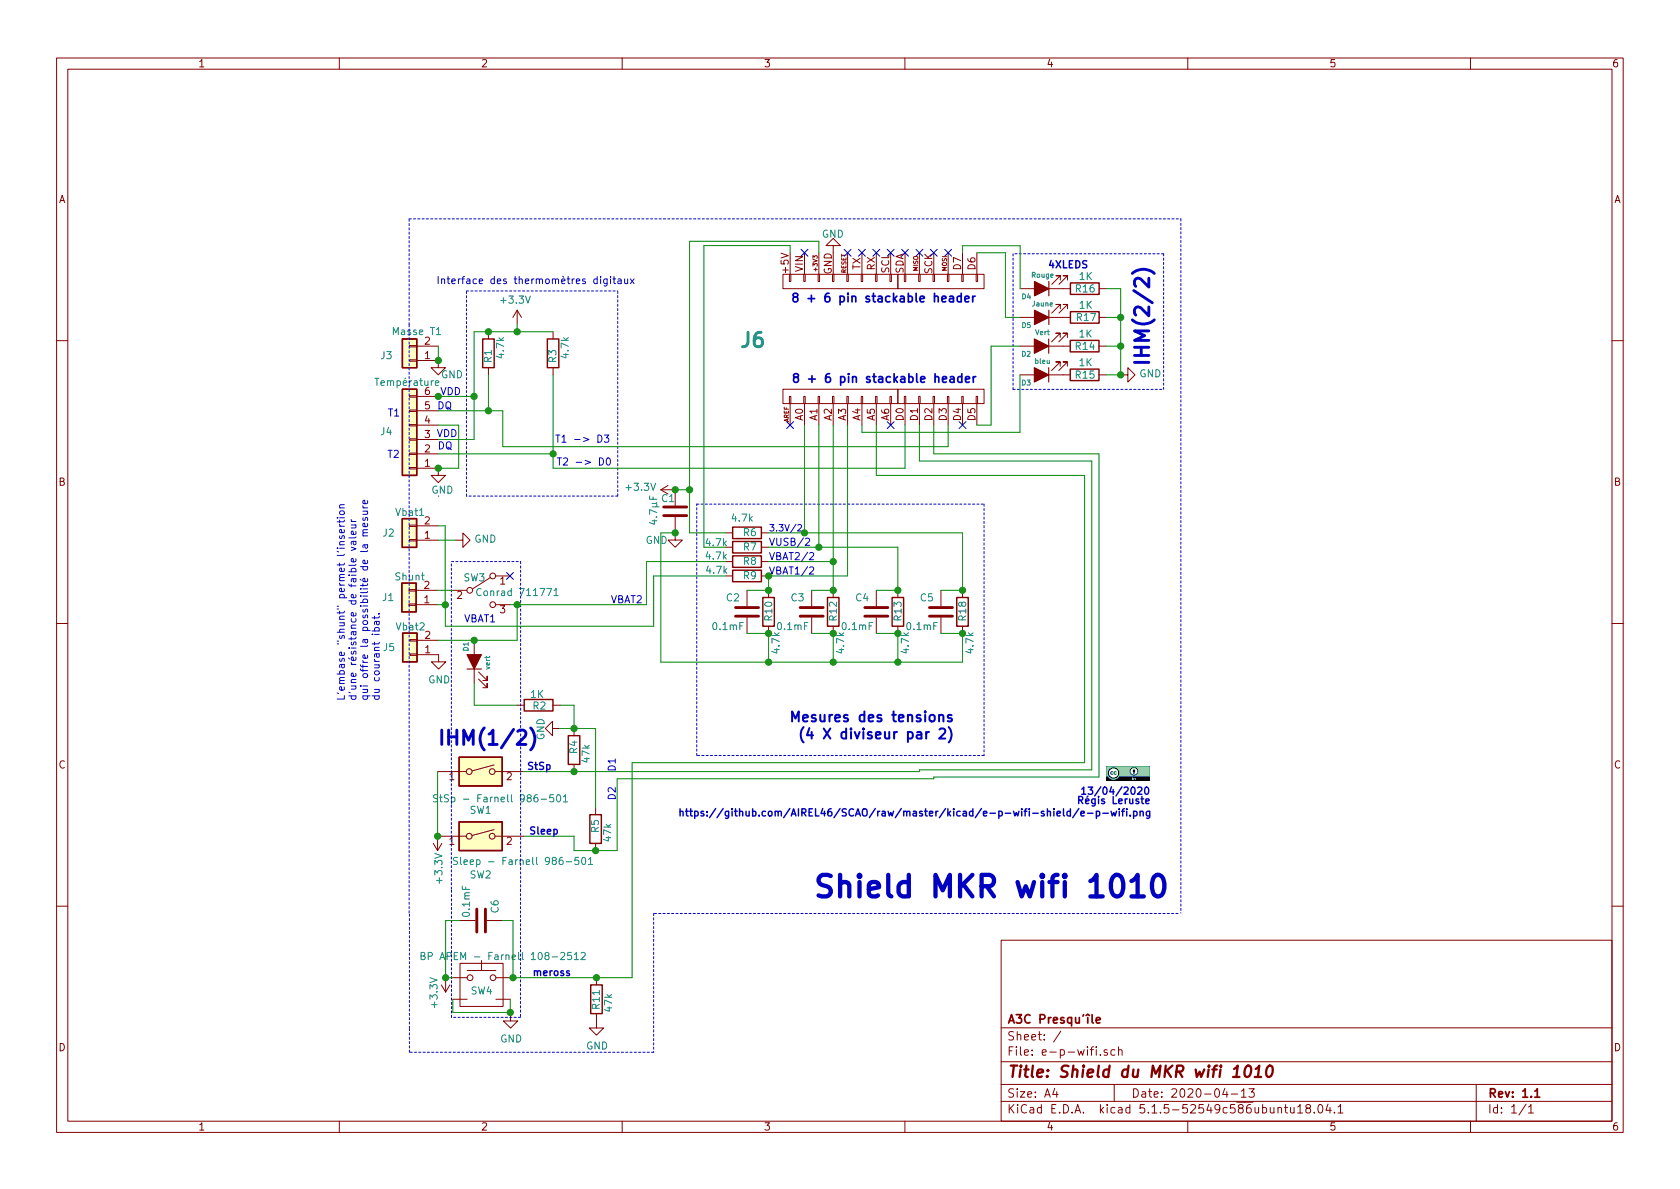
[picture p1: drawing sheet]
EESchema Schematic File Version 4
EELAYER 30 0
EELAYER END
$Descr A4 11693 8268
encoding utf-8
Sheet 1 1
Title "Shield du MKR wifi 1010"
Date "2020-04-13"
Rev "1.1"
Comp "A3C Presqu'île"
Comment1 ""
Comment2 ""
Comment3 ""
Comment4 ""
$EndDescr
$Comp
L power:GND #PWR09
U 1 1
P 4700 3700
F 0 "#PWR09" H 4700 3450 50  0001 C CNN
F 1 "GND" H 4650 3650 50  0000 R CNN
F 2 "" H 4700 3700 50  0001 C CNN
F 3 "" H 4700 3700 50  0001 C CNN
	1    4700 3700
	1    0    0    -1  
$EndComp
$Comp
L Device:C C1
U 1 1
P 4700 3550
F 0 "C1" H 4599 3641 50  0000 L CNN
F 1 "4.7µF" V 4548 3447 50  0000 L CNN
F 2 "Capacitor_THT:CP_Radial_D5.0mm_P2.50mm" H 4738 3400 50  0001 C CNN
F 3 "~" H 4700 3550 50  0001 C CNN
	1    4700 3550
	1    0    0    -1  
$EndComp
$Comp
L power:+3.3V #PWR08
U 1 1
P 4700 3400
F 0 "#PWR08" H 4700 3250 50  0001 C CNN
F 1 "+3.3V" V 4715 3528 50  0000 L CNN
F 2 "" H 4700 3400 50  0001 C CNN
F 3 "" H 4700 3400 50  0001 C CNN
	1    4700 3400
	0    -1   -1   0   
$EndComp
$Comp
L power:GND #PWR03
U 1 1
P 3051 3250
F 0 "#PWR03" H 3051 3000 50  0001 C CNN
F 1 "GND" H 3101 3100 50  0000 R CNN
F 2 "" H 3051 3250 50  0001 C CNN
F 3 "" H 3051 3250 50  0001 C CNN
	1    3051 3250
	-1   0    0    -1  
$EndComp
$Comp
L Device:R R3
U 1 1
P 3850 2450
F 0 "R3" V 3849 2378 50  0000 L CNN
F 1 "4.7k" V 3763 2405 50  0000 L CNN
F 2 "Resistor_THT:R_Axial_DIN0207_L6.3mm_D2.5mm_P7.62mm_Horizontal" V 3780 2450 50  0001 C CNN
F 3 "~" H 3850 2450 50  0001 C CNN
	1    3850 2450
	-1   0    0    -1  
$EndComp
$Comp
L Device:R R1
U 1 1
P 3400 2450
F 0 "R1" V 3399 2378 50  0000 L CNN
F 1 "4.7k" V 3313 2405 50  0000 L CNN
F 2 "Resistor_THT:R_Axial_DIN0207_L6.3mm_D2.5mm_P7.62mm_Horizontal" V 3330 2450 50  0001 C CNN
F 3 "~" H 3400 2450 50  0001 C CNN
	1    3400 2450
	-1   0    0    -1  
$EndComp
Wire Wire Line
	3050 2750 3051 2750
Wire Wire Line
	3300 2750 3300 2300
Wire Wire Line
	3300 2300 3400 2300
Connection ~ 3300 2750
Wire Wire Line
	3400 2300 3600 2300
Connection ~ 3400 2300
Wire Wire Line
	3850 2600 3850 3150
Wire Wire Line
	3400 2600 3400 2850
$Comp
L power:+3.3V #PWR06
U 1 1
P 3600 2250
F 0 "#PWR06" H 3600 2100 50  0001 C CNN
F 1 "+3.3V" H 3615 2423 50  0000 C CNN
F 2 "" H 3600 2250 50  0001 C CNN
F 3 "" H 3600 2250 50  0001 C CNN
	1    3600 2250
	-1   0    0    -1  
$EndComp
Wire Wire Line
	3600 2250 3600 2300
Connection ~ 3600 2300
Wire Wire Line
	3600 2300 3850 2300
Text Notes 3212 2751 2    50   ~ 0
VDD\n
Text Notes 3150 2850 2    50   ~ 0
DQ
Text Notes 3187 3043 2    50   ~ 0
VDD
Text Notes 3153 3129 2    50   ~ 0
DQ
Wire Wire Line
	3500 2850 3400 2850
Text Notes 4251 3082 2    50   ~ 0
T1 -> D3
Text Notes 4262 3241 2    50   ~ 0
T2 -> D0
Text Notes 4425 1978 2    50   ~ 0
Interface des thermomètres digitaux\n
$Comp
L power:GND #PWR07
U 1 1
P 3896 5062
F 0 "#PWR07" H 3896 4812 50  0001 C CNN
F 1 "GND" H 3901 4934 50  0000 C CNN
F 2 "" H 3896 5062 50  0001 C CNN
F 3 "" H 3896 5062 50  0001 C CNN
	1    3896 5062
	0    1    1    0   
$EndComp
$Comp
L power:+3.3V #PWR01
U 1 1
P 3046 5812
F 0 "#PWR01" H 3046 5662 50  0001 C CNN
F 1 "+3.3V" V 3034 5925 50  0000 L CNN
F 2 "" H 3046 5812 50  0001 C CNN
F 3 "" H 3046 5812 50  0001 C CNN
	1    3046 5812
	-1   0    0    1   
$EndComp
Wire Wire Line
	4296 5412 4296 5912
$Comp
L Device:R R4
U 1 1
P 3996 5212
F 0 "R4" V 3995 5140 50  0000 L CNN
F 1 "47k" V 3909 5167 50  0000 L CNN
F 2 "Resistor_THT:R_Axial_DIN0207_L6.3mm_D2.5mm_P7.62mm_Horizontal" V 3926 5212 50  0001 C CNN
F 3 "~" H 3996 5212 50  0001 C CNN
	1    3996 5212
	-1   0    0    1   
$EndComp
$Comp
L Device:R R5
U 1 1
P 4146 5762
F 0 "R5" V 4145 5690 50  0000 L CNN
F 1 "47k" V 4059 5717 50  0000 L CNN
F 2 "Resistor_THT:R_Axial_DIN0207_L6.3mm_D2.5mm_P7.62mm_Horizontal" V 4076 5762 50  0001 C CNN
F 3 "~" H 4146 5762 50  0001 C CNN
	1    4146 5762
	-1   0    0    1   
$EndComp
Wire Wire Line
	3850 3250 6300 3250
Wire Wire Line
	3500 3100 6600 3100
$Comp
L Switch:SW_SPDT SW3
U 1 1
P 3350 4100
F 0 "SW3" H 3303 4189 50  0000 C CNN
F 1 "Conrad 711771" H 3602 4087 50  0000 C CNN
F 2 "e-p-wifi-v2:switch" H 3350 4100 50  0001 C CNN
F 3 "https://produktinfo.conrad.com/datenblaetter/700000-724999/711771-da-01-en-MINI_SCHIEBESCHALTER_450302014072.PDF" H 3350 4100 50  0001 C CNN
	1    3350 4100
	1    0    0    -1  
$EndComp
Text Notes 4250 4200 0    50   ~ 0
VBAT2
Text Notes 3229 4333 0    50   ~ 0
VBAT1
Text Notes 4296 5262 3    50   ~ 0
D1
Text Notes 4296 5462 3    50   ~ 0
D2
$Comp
L Device:R R10
U 1 1
P 5350 4250
F 0 "R10" V 5349 4178 50  0000 L CNN
F 1 "4.7k" V 5400 3950 50  0000 L CNN
F 2 "Resistor_THT:R_Axial_DIN0207_L6.3mm_D2.5mm_P7.62mm_Horizontal" V 5280 4250 50  0001 C CNN
F 3 "~" H 5350 4250 50  0001 C CNN
	1    5350 4250
	1    0    0    -1  
$EndComp
$Comp
L Device:R R6
U 1 1
P 5200 3700
F 0 "R6" V 5199 3628 50  0000 L CNN
F 1 "4.7k" V 5300 3650 50  0000 L CNN
F 2 "Resistor_THT:R_Axial_DIN0207_L6.3mm_D2.5mm_P7.62mm_Horizontal" V 5130 3700 50  0001 C CNN
F 3 "~" H 5200 3700 50  0001 C CNN
	1    5200 3700
	0    -1   -1   0   
$EndComp
$Comp
L Device:R R7
U 1 1
P 5200 3800
F 0 "R7" V 5199 3728 50  0000 L CNN
F 1 "4.7k" V 5229 3931 50  0000 L CNN
F 2 "Resistor_THT:R_Axial_DIN0207_L6.3mm_D2.5mm_P7.62mm_Horizontal" V 5130 3800 50  0001 C CNN
F 3 "~" H 5200 3800 50  0001 C CNN
	1    5200 3800
	0    -1   -1   0   
$EndComp
$Comp
L Device:R R8
U 1 1
P 5200 3900
F 0 "R8" V 5199 3828 50  0000 L CNN
F 1 "4.7k" V 5236 4031 50  0000 L CNN
F 2 "Resistor_THT:R_Axial_DIN0207_L6.3mm_D2.5mm_P7.62mm_Horizontal" V 5130 3900 50  0001 C CNN
F 3 "~" H 5200 3900 50  0001 C CNN
	1    5200 3900
	0    -1   -1   0   
$EndComp
$Comp
L Device:R R9
U 1 1
P 5200 4000
F 0 "R9" V 5199 3928 50  0000 L CNN
F 1 "4.7k" V 5237 4128 50  0000 L CNN
F 2 "Resistor_THT:R_Axial_DIN0207_L6.3mm_D2.5mm_P7.62mm_Horizontal" V 5130 4000 50  0001 C CNN
F 3 "~" H 5200 4000 50  0001 C CNN
	1    5200 4000
	0    -1   -1   0   
$EndComp
Text Notes 5350 3800 0    50   ~ 0
VUSB/2
Text Notes 5350 3900 0    50   ~ 0
VBAT2/2
Text Notes 5350 4000 0    50   ~ 0
VBAT1/2
Wire Wire Line
	3500 3100 3500 2850
Text Notes 3039 5195 0    100  ~ 20
IHM(1/2)
$Comp
L Device:R R2
U 1 1
P 3749 4900
F 0 "R2" V 3752 4854 50  0000 L CNN
F 1 "1K" V 3672 4838 50  0000 L CNN
F 2 "Resistor_THT:R_Axial_DIN0207_L6.3mm_D2.5mm_P7.62mm_Horizontal" V 3679 4900 50  0001 C CNN
F 3 "~" H 3749 4900 50  0001 C CNN
	1    3749 4900
	0    1    1    0   
$EndComp
$Comp
L Device:LED_ALT D1
U 1 1
P 3301 4598
F 0 "D1" H 3370 4657 35  0000 L CNN
F 1 "vert" H 3294 4507 35  0000 C CNN
F 2 "LED_THT:LED_D3.0mm" H 3301 4598 50  0001 C CNN
F 3 "~" H 3301 4598 50  0001 C CNN
	1    3301 4598
	0    -1   -1   0   
$EndComp
Wire Wire Line
	4146 5912 4296 5912
Text Notes 3846 5362 2    50   ~ 10
StSp
$Comp
L Switch:SW_DIP_x01 SW1
U 1 1
P 3346 5362
F 0 "SW1" H 3346 5095 50  0000 C CNN
F 1 "StSp - Farnell 986-501" H 3484 5175 50  0000 C CNN
F 2 "e-p-wifi-v2:jumper-switch-sw1" H 3346 5362 50  0001 C CNN
F 3 "http://www.farnell.com/datasheets/58539.pdf?_ga=2.27608380.140208918.1573048803-1966718086.1557591461&_gac=1.121467258.1573048803.Cj0KCQiA-4nuBRCnARIsAHwyuPqR51EVzwLC_rjGxuRlpl_aeelUyUlwni0GneFg4tO4wrwk64y3RFoaAuRiEALw_wcB" H 3346 5362 50  0001 C CNN
	1    3346 5362
	1    0    0    -1  
$EndComp
Text Notes 3896 5812 2    50   ~ 10
Sleep
$Comp
L Switch:SW_DIP_x01 SW2
U 1 1
P 3346 5812
F 0 "SW2" H 3346 5545 50  0000 C CNN
F 1 "Sleep - Farnell 986-501" H 3641 5639 50  0000 C CNN
F 2 "e-p-wifi-v2:jumper-switch-sw2" H 3346 5812 50  0001 C CNN
F 3 "http://www.farnell.com/datasheets/58539.pdf?_ga=2.27608380.140208918.1573048803-1966718086.1557591461&_gac=1.121467258.1573048803.Cj0KCQiA-4nuBRCnARIsAHwyuPqR51EVzwLC_rjGxuRlpl_aeelUyUlwni0GneFg4tO4wrwk64y3RFoaAuRiEALw_wcB" H 3346 5812 50  0001 C CNN
	1    3346 5812
	1    0    0    -1  
$EndComp
Wire Wire Line
	3646 5362 3996 5362
Wire Wire Line
	3646 5812 3996 5812
Wire Wire Line
	3996 5812 3996 5912
Wire Wire Line
	3996 5912 4146 5912
Connection ~ 4146 5912
Wire Wire Line
	3550 4200 3600 4200
Text Notes 8019 2550 1    100  ~ 20
IHM(2/2)
Connection ~ 3996 5362
Text Notes 5350 3700 0    45   ~ 0
3.3V/2
Wire Wire Line
	4500 3900 4500 4200
Text Notes 6650 5150 2    70   ~ 14
Mesures des tensions\n(4 X diviseur par 2)
$Comp
L power:GND #PWR010
U 1 1
P 5800 1750
F 0 "#PWR010" H 5800 1500 50  0001 C CNN
F 1 "GND" H 5798 1623 50  0000 C CNN
F 2 "" H 5800 1750 50  0001 C CNN
F 3 "" H 5800 1750 50  0001 C CNN
	1    5800 1750
	1    0    0    1   
$EndComp
Wire Wire Line
	4900 1700 4900 3800
Wire Wire Line
	5700 1670 4800 1670
Wire Wire Line
	5500 1700 4900 1700
Wire Wire Line
	6300 2950 6300 3250
Wire Wire Line
	6600 2950 6600 3100
$Comp
L e-p-wifi-rescue:Conn_02x14_MKR1010 J6
U 1 1
P 6100 2750
F 0 "J6" V 6487 3697 100 0000 R CNB
F 1 "Conn_02x14_MKR1010" V 6479 3339 75  0001 R CNB
F 2 "e-p-wifi-v2:PinSocket_2x14_MKR1010_ov" V 6249 2680 50  0001 C CNN
F 3 "~" H 6100 2750 50  0001 C CNN
	1    6100 2750
	0    -1   -1   0   
$EndComp
NoConn ~ 5600 1750
Wire Wire Line
	5700 1750 5700 1670
Wire Wire Line
	5500 1750 5500 1700
NoConn ~ 6700 2950
Wire Wire Line
	6000 2950 6000 3000
Wire Wire Line
	6000 3000 7100 3000
NoConn ~ 6200 2950
NoConn ~ 5500 2950
NoConn ~ 5900 1750
NoConn ~ 6000 1750
NoConn ~ 6100 1750
NoConn ~ 6200 1750
NoConn ~ 6300 1750
NoConn ~ 6500 1750
NoConn ~ 6400 1750
NoConn ~ 6600 1750
$Comp
L Connector_Generic:Conn_01x02 J3
U 1 1
P 2851 2500
F 0 "J3" H 2966 2469 50  0000 L CNN
F 1 "Masse T1" H 2622 2301 50  0000 L CNN
F 2 "Connector_PinHeader_2.54mm:PinHeader_1x02_P2.54mm_Vertical" H 2851 2500 50  0001 C CNN
F 3 "~" H 2851 2500 50  0001 C CNN
	1    2851 2500
	-1   0    0    1   
$EndComp
$Comp
L power:GND #PWR02
U 1 1
P 3051 2500
F 0 "#PWR02" H 3051 2250 50  0001 C CNN
F 1 "GND" H 3147 2403 50  0000 C CNN
F 2 "" H 3051 2500 50  0001 C CNN
F 3 "" H 3051 2500 50  0001 C CNN
	1    3051 2500
	1    0    0    -1  
$EndComp
Wire Wire Line
	3051 2400 3051 2500
Connection ~ 3051 2500
$Comp
L Connector_Generic:Conn_01x06 J4
U 1 1
P 2851 3050
F 0 "J4" H 3013 2998 50  0000 C CNN
F 1 "Température" H 2867 2655 50  0000 C CNN
F 2 "e-p-wifi-v2:PinHeader_1x06_P2.54mm_Vertical_J4" H 2851 3050 50  0001 C CNN
F 3 "~" H 2851 3050 50  0001 C CNN
	1    2851 3050
	-1   0    0    1   
$EndComp
Connection ~ 3051 2750
Wire Wire Line
	3051 2750 3300 2750
Wire Wire Line
	3300 3050 3300 2750
Wire Wire Line
	3300 3050 3051 3050
Wire Wire Line
	3051 3150 3850 3150
Connection ~ 3850 3150
Wire Wire Line
	3850 3150 3850 3250
Wire Wire Line
	3051 2950 3193 2950
Wire Wire Line
	3193 2950 3193 3250
Wire Wire Line
	3193 3250 3051 3250
Connection ~ 3051 3250
Wire Wire Line
	3051 2850 3400 2850
Connection ~ 3400 2850
Text Notes 2697 2900 0    50   ~ 0
T1
Text Notes 2694 3188 0    50   ~ 0
T2
Wire Notes Line
	4300 3443 4300 2004
Wire Notes Line
	3051 3444 3054 3444
$Comp
L Connector_Generic:Conn_01x02 J1
U 1 1
P 2847 4200
F 0 "J1" H 2992 4153 50  0000 C CNN
F 1 "Shunt" H 2842 4009 50  0000 C CNN
F 2 "Connector_PinHeader_2.54mm:PinHeader_1x02_P2.54mm_Vertical" H 2847 4200 50  0001 C CNN
F 3 "~" H 2847 4200 50  0001 C CNN
	1    2847 4200
	-1   0    0    1   
$EndComp
Wire Wire Line
	3047 4100 3150 4100
Wire Wire Line
	3046 5362 3046 5812
Connection ~ 3046 5812
$Comp
L Device:LED_ALT D5
U 1 1
P 7251 2200
F 0 "D5" H 7320 2259 35  0000 L CNN
F 1 "Jaune" H 7244 2109 35  0000 C CNN
F 2 "LED_THT:LED_D3.0mm" H 7251 2200 50  0001 C CNN
F 3 "~" H 7251 2200 50  0001 C CNN
	1    7251 2200
	-1   0    0    1   
$EndComp
$Comp
L Device:LED_ALT D3
U 1 1
P 7250 2600
F 0 "D3" H 7319 2659 35  0000 L CNN
F 1 "bleu" H 7243 2509 35  0000 C CNN
F 2 "LED_THT:LED_D3.0mm" H 7250 2600 50  0001 C CNN
F 3 "~" H 7250 2600 50  0001 C CNN
	1    7250 2600
	-1   0    0    1   
$EndComp
Text Notes 7290 1870 0    50   ~ 10
4XLEDS
$Comp
L Device:R R15
U 1 1
P 7550 2600
F 0 "R15" V 7549 2528 50  0000 L CNN
F 1 "1K" V 7463 2555 50  0000 L CNN
F 2 "Resistor_THT:R_Axial_DIN0207_L6.3mm_D2.5mm_P7.62mm_Horizontal" V 7480 2600 50  0001 C CNN
F 3 "~" H 7550 2600 50  0001 C CNN
	1    7550 2600
	0    1    1    0   
$EndComp
$Comp
L Device:R R14
U 1 1
P 7550 2400
F 0 "R14" V 7549 2328 50  0000 L CNN
F 1 "1K" V 7463 2355 50  0000 L CNN
F 2 "Resistor_THT:R_Axial_DIN0207_L6.3mm_D2.5mm_P7.62mm_Horizontal" V 7480 2400 50  0001 C CNN
F 3 "~" H 7550 2400 50  0001 C CNN
	1    7550 2400
	0    1    1    0   
$EndComp
$Comp
L Device:R R17
U 1 1
P 7551 2200
F 0 "R17" V 7549 2135 50  0000 L CNN
F 1 "1K" V 7464 2155 50  0000 L CNN
F 2 "Resistor_THT:R_Axial_DIN0207_L6.3mm_D2.5mm_P7.62mm_Horizontal" V 7481 2200 50  0001 C CNN
F 3 "~" H 7551 2200 50  0001 C CNN
	1    7551 2200
	0    1    1    0   
$EndComp
$Comp
L Device:R R16
U 1 1
P 7551 2000
F 0 "R16" V 7550 1928 50  0000 L CNN
F 1 "1K" V 7464 1955 50  0000 L CNN
F 2 "Resistor_THT:R_Axial_DIN0207_L6.3mm_D2.5mm_P7.62mm_Horizontal" V 7481 2000 50  0001 C CNN
F 3 "~" H 7551 2000 50  0001 C CNN
	1    7551 2000
	0    1    1    0   
$EndComp
$Comp
L Device:LED_ALT D2
U 1 1
P 7250 2400
F 0 "D2" H 7319 2459 35  0000 L CNN
F 1 "Vert" H 7243 2309 35  0000 C CNN
F 2 "LED_THT:LED_D3.0mm" H 7250 2400 50  0001 C CNN
F 3 "~" H 7250 2400 50  0001 C CNN
	1    7250 2400
	-1   0    0    1   
$EndComp
$Comp
L Device:LED_ALT D4
U 1 1
P 7251 2000
F 0 "D4" H 7320 2059 35  0000 L CNN
F 1 "Rouge" H 7244 1909 35  0000 C CNN
F 2 "LED_THT:LED_D3.0mm" H 7251 2000 50  0001 C CNN
F 3 "~" H 7251 2000 50  0001 C CNN
	1    7251 2000
	-1   0    0    1   
$EndComp
Wire Wire Line
	7701 2000 7801 2000
$Comp
L power:GND #PWR012
U 1 1
P 7801 2600
F 0 "#PWR012" H 7801 2350 50  0001 C CNN
F 1 "GND" V 7806 2472 50  0000 R CNN
F 2 "" H 7801 2600 50  0001 C CNN
F 3 "" H 7801 2600 50  0001 C CNN
	1    7801 2600
	0    -1   -1   0   
$EndComp
Wire Wire Line
	7801 2000 7801 2200
Wire Wire Line
	7801 2200 7701 2200
Wire Wire Line
	7700 2400 7801 2400
Connection ~ 7801 2200
Wire Wire Line
	7801 2200 7801 2400
Wire Wire Line
	7700 2600 7801 2600
Wire Wire Line
	7801 2600 7801 2400
Connection ~ 7801 2400
Connection ~ 7801 2600
Wire Wire Line
	6700 1750 6700 1701
Wire Wire Line
	6700 1701 7101 1701
Wire Wire Line
	7101 1701 7101 2000
Wire Wire Line
	6999 1750 6999 2200
Wire Wire Line
	6999 2200 7101 2200
Wire Wire Line
	6800 1750 6999 1750
Wire Wire Line
	6800 2950 6899 2950
Wire Wire Line
	6899 2950 6899 2400
Wire Wire Line
	6899 2400 7100 2400
Wire Wire Line
	7100 2600 7100 3000
Wire Notes Line
	7052 2701 8101 2701
Wire Notes Line
	2848 2251 2848 1514
Wire Notes Line
	2848 1514 8220 1514
Wire Notes Line
	8220 1514 8220 6346
Wire Notes Line
	2848 6346 2848 2252
$Comp
L Connector_Generic:Conn_01x02 J2
U 1 1
P 2850 3751
F 0 "J2" H 2995 3704 50  0000 C CNN
F 1 "Vbat1" H 2845 3560 50  0000 C CNN
F 2 "Connector_PinHeader_2.54mm:PinHeader_1x02_P2.54mm_Vertical" H 2850 3751 50  0001 C CNN
F 3 "~" H 2850 3751 50  0001 C CNN
	1    2850 3751
	-1   0    0    1   
$EndComp
$Comp
L power:GND #PWR05
U 1 1
P 3172 3751
F 0 "#PWR05" H 3172 3501 50  0001 C CNN
F 1 "GND" V 3177 3623 50  0000 R CNN
F 2 "" H 3172 3751 50  0001 C CNN
F 3 "" H 3172 3751 50  0001 C CNN
	1    3172 3751
	0    -1   -1   0   
$EndComp
Wire Wire Line
	3047 4200 3100 4200
Wire Wire Line
	3050 3751 3172 3751
Wire Wire Line
	3099 3651 3050 3651
Wire Wire Line
	3100 4200 3100 4201
Wire Wire Line
	3099 3651 3099 4201
Wire Wire Line
	3099 4201 3100 4201
Connection ~ 3100 4201
Wire Wire Line
	3100 4201 3100 4350
$Comp
L Connector_Generic:Conn_01x02 J5
U 1 1
P 2853 4548
F 0 "J5" H 2998 4501 50  0000 C CNN
F 1 "Vbat2" H 2848 4357 50  0000 C CNN
F 2 "Connector_PinHeader_2.54mm:PinHeader_1x02_P2.54mm_Vertical" H 2853 4548 50  0001 C CNN
F 3 "~" H 2853 4548 50  0001 C CNN
	1    2853 4548
	-1   0    0    1   
$EndComp
Wire Wire Line
	3896 5062 3996 5062
Wire Wire Line
	3996 5062 4146 5062
Wire Wire Line
	4146 5062 4146 5612
Connection ~ 3996 5062
Connection ~ 3600 4200
Wire Wire Line
	3600 4200 4500 4200
$Comp
L power:GND #PWR04
U 1 1
P 3053 4548
F 0 "#PWR04" H 3053 4298 50  0001 C CNN
F 1 "GND" H 3058 4375 50  0000 C CNN
F 2 "" H 3053 4548 50  0001 C CNN
F 3 "" H 3053 4548 50  0001 C CNN
	1    3053 4548
	1    0    0    -1  
$EndComp
Wire Wire Line
	3053 4448 3301 4448
Wire Wire Line
	3600 4200 3600 4448
Connection ~ 3301 4448
Wire Wire Line
	3301 4448 3600 4448
Wire Wire Line
	3996 5062 3996 5063
Wire Wire Line
	3899 4900 3996 4900
Wire Wire Line
	3996 4900 3996 5062
Wire Wire Line
	3599 4900 3301 4900
Wire Wire Line
	3301 4748 3301 4900
Wire Wire Line
	4296 5412 6500 5412
Wire Wire Line
	6500 2950 6500 3150
Wire Wire Line
	3996 5362 6400 5362
Wire Wire Line
	6400 2950 6400 3200
Wire Notes Line
	3624 3900 3624 6181
Wire Notes Line
	3142 6181 3142 3904
Wire Notes Line
	3143 3900 3624 3900
Wire Notes Line
	4300 3444 3247 3444
Wire Notes Line
	3247 3444 3247 2016
Wire Notes Line
	3247 2016 4298 2016
Text Notes 2653 4872 1    50   ~ 0
L'embase "shunt" permet l'insertion\nd'une résistance de faible valeur\nqui offre la possibilité de la mesure\ndu courant ibat.
Wire Notes Line
	8100 1757 7052 1757
Wire Notes Line
	8100 1757 8100 2701
Wire Notes Line
	7052 1757 7052 2701
NoConn ~ 3550 4000
Text Notes 5501 2108 0    60   ~ 12
8 + 6 pin stackable header
Text Notes 5505 2668 0    60   ~ 12
8 + 6 pin stackable header
Text Notes 7514 5535 0    50   ~ 10
13/04/2020
Text Notes 7491 5600 0    50   ~ 10
Régis Leruste
Text Notes 4716 5686 0    50   ~ 10
https://github.com/AIREL46/SCAO/raw/master/kicad/e-p-wifi-shield/e-p-wifi.png
Wire Wire Line
	6500 3150 7650 3150
Wire Wire Line
	7650 3150 7650 5400
Wire Wire Line
	7650 5400 6500 5400
Wire Wire Line
	6500 5400 6500 5412
Wire Wire Line
	6400 3200 7600 3200
Wire Wire Line
	7600 3200 7600 5350
Wire Wire Line
	7600 5350 6400 5350
Wire Wire Line
	6400 5350 6400 5362
Wire Wire Line
	5050 3700 4800 3700
Wire Wire Line
	5350 3700 5600 3700
Wire Wire Line
	5600 2950 5600 3700
$Comp
L Device:C C2
U 1 1
P 5200 4250
F 0 "C2" H 5050 4350 50  0000 L CNN
F 1 "0.1mF" H 4950 4150 50  0000 L CNN
F 2 "Capacitor_THT:C_Disc_D3.0mm_W1.6mm_P2.50mm" H 5238 4100 50  0001 C CNN
F 3 "~" H 5200 4250 50  0001 C CNN
	1    5200 4250
	1    0    0    -1  
$EndComp
Wire Wire Line
	5200 4100 5350 4100
Wire Wire Line
	5200 4400 5350 4400
$Comp
L Device:R R12
U 1 1
P 5800 4250
F 0 "R12" V 5799 4178 50  0000 L CNN
F 1 "4.7k" V 5850 3950 50  0000 L CNN
F 2 "Resistor_THT:R_Axial_DIN0207_L6.3mm_D2.5mm_P7.62mm_Horizontal" V 5730 4250 50  0001 C CNN
F 3 "~" H 5800 4250 50  0001 C CNN
	1    5800 4250
	1    0    0    -1  
$EndComp
$Comp
L Device:C C3
U 1 1
P 5650 4250
F 0 "C3" H 5500 4350 50  0000 L CNN
F 1 "0.1mF" H 5400 4150 50  0000 L CNN
F 2 "Capacitor_THT:C_Disc_D3.0mm_W1.6mm_P2.50mm" H 5688 4100 50  0001 C CNN
F 3 "~" H 5650 4250 50  0001 C CNN
	1    5650 4250
	1    0    0    -1  
$EndComp
Wire Wire Line
	5650 4100 5800 4100
Wire Wire Line
	5650 4400 5800 4400
$Comp
L Device:R R13
U 1 1
P 6250 4250
F 0 "R13" V 6249 4178 50  0000 L CNN
F 1 "4.7k" V 6300 3950 50  0000 L CNN
F 2 "Resistor_THT:R_Axial_DIN0207_L6.3mm_D2.5mm_P7.62mm_Horizontal" V 6180 4250 50  0001 C CNN
F 3 "~" H 6250 4250 50  0001 C CNN
	1    6250 4250
	1    0    0    -1  
$EndComp
$Comp
L Device:C C4
U 1 1
P 6100 4250
F 0 "C4" H 5950 4350 50  0000 L CNN
F 1 "0.1mF" H 5850 4150 50  0000 L CNN
F 2 "Capacitor_THT:C_Disc_D3.0mm_W1.6mm_P2.50mm" H 6138 4100 50  0001 C CNN
F 3 "~" H 6100 4250 50  0001 C CNN
	1    6100 4250
	1    0    0    -1  
$EndComp
Wire Wire Line
	6100 4100 6250 4100
Wire Wire Line
	6100 4400 6250 4400
$Comp
L Device:R R18
U 1 1
P 6700 4250
F 0 "R18" V 6699 4178 50  0000 L CNN
F 1 "4.7k" V 6750 3950 50  0000 L CNN
F 2 "Resistor_THT:R_Axial_DIN0207_L6.3mm_D2.5mm_P7.62mm_Horizontal" V 6630 4250 50  0001 C CNN
F 3 "~" H 6700 4250 50  0001 C CNN
	1    6700 4250
	1    0    0    -1  
$EndComp
$Comp
L Device:C C5
U 1 1
P 6550 4250
F 0 "C5" H 6400 4350 50  0000 L CNN
F 1 "0.1mF" H 6300 4150 50  0000 L CNN
F 2 "Capacitor_THT:C_Disc_D3.0mm_W1.6mm_P2.50mm" H 6588 4100 50  0001 C CNN
F 3 "~" H 6550 4250 50  0001 C CNN
	1    6550 4250
	1    0    0    -1  
$EndComp
Wire Wire Line
	6550 4100 6700 4100
Wire Wire Line
	6550 4400 6700 4400
Wire Wire Line
	5350 4000 5350 4100
Connection ~ 5350 4100
Wire Wire Line
	5350 3900 5800 3900
Wire Wire Line
	5800 3900 5800 4100
Connection ~ 5800 4100
Wire Wire Line
	6250 3800 6250 4100
Connection ~ 6250 4100
Wire Wire Line
	6700 3700 6700 4100
Connection ~ 5600 3700
Connection ~ 6700 4100
Wire Wire Line
	5800 2950 5800 3900
Connection ~ 5800 3900
Wire Wire Line
	5900 4000 5350 4000
Wire Wire Line
	5900 2950 5900 4000
Connection ~ 5350 4000
Wire Wire Line
	4900 3800 5050 3800
Wire Wire Line
	5050 3900 4500 3900
Wire Wire Line
	5050 4000 4550 4000
Wire Wire Line
	4550 4000 4550 4350
Wire Wire Line
	4550 4350 3100 4350
Wire Wire Line
	5350 4400 5350 4600
Wire Wire Line
	5350 4600 5800 4600
Wire Wire Line
	6700 4600 6700 4400
Connection ~ 5350 4400
Connection ~ 6700 4400
Wire Wire Line
	5800 4400 5800 4600
Connection ~ 5800 4400
Connection ~ 5800 4600
Wire Wire Line
	6250 4400 6250 4600
Connection ~ 6250 4400
Connection ~ 6250 4600
Wire Wire Line
	6250 4600 6700 4600
Wire Notes Line
	4850 3500 6850 3500
Wire Notes Line
	6850 3500 6850 5250
Wire Notes Line
	6850 5250 4850 5250
Wire Notes Line
	4850 5250 4850 3500
$Comp
L e-p-wifi-rescue:SW_Push SW4
U 1 1
P 3352 6797
F 0 "SW4" H 3353 6707 50  0000 C CNN
F 1 "BP APEM - Farnell 108-2512" H 3502 6947 50  0000 C CNN
F 2 "e-p-wifi-v2:BP" H 3352 6997 50  0001 C CNN
F 3 "http://www.farnell.com/datasheets/10672.pdf?_ga=1.98306207.1823820493.1466675868" H 3352 6997 50  0001 C CNN
	1    3352 6797
	1    0    0    -1  
$EndComp
$Comp
L power:+3.3V #PWR011
U 1 1
P 3102 6797
F 0 "#PWR011" H 3102 6647 50  0001 C CNN
F 1 "+3.3V" V 3180 6790 50  0000 L CNN
F 2 "" H 3102 6797 50  0001 C CNN
F 3 "" H 3102 6797 50  0001 C CNN
	1    3102 6797
	-1   0    0    1   
$EndComp
Wire Wire Line
	3102 6797 3152 6797
$Comp
L Device:R R11
U 1 1
P 4152 6947
F 0 "R11" V 4151 6875 50  0000 L CNN
F 1 "47k" V 4065 6902 50  0000 L CNN
F 2 "Resistor_THT:R_Axial_DIN0207_L6.3mm_D2.5mm_P7.62mm_Horizontal" V 4082 6947 50  0001 C CNN
F 3 "~" H 4152 6947 50  0001 C CNN
	1    4152 6947
	-1   0    0    1   
$EndComp
$Comp
L power:GND #PWR013
U 1 1
P 4152 7097
F 0 "#PWR013" H 4152 6847 50  0001 C CNN
F 1 "GND" H 4157 6924 50  0000 C CNN
F 2 "" H 4152 7097 50  0001 C CNN
F 3 "" H 4152 7097 50  0001 C CNN
	1    4152 7097
	1    0    0    -1  
$EndComp
Wire Wire Line
	6100 2950 6100 3300
Wire Wire Line
	6100 3300 7550 3300
Wire Wire Line
	7550 3300 7550 5300
Wire Wire Line
	7550 5300 4400 5300
Text Notes 3702 6797 0    50   ~ 10
meross
Wire Wire Line
	4800 1670 4800 3400
Wire Wire Line
	4700 3400 4800 3400
Connection ~ 4700 3400
Connection ~ 4800 3400
Wire Wire Line
	4800 3400 4800 3700
Wire Wire Line
	5800 4600 6250 4600
Wire Wire Line
	5350 4600 4600 4600
Wire Wire Line
	4600 4600 4600 3700
Wire Wire Line
	4600 3700 4700 3700
Connection ~ 5350 4600
Connection ~ 4700 3700
Wire Notes Line
	8200 6350 4550 6350
Wire Notes Line
	2850 7150 2850 6350
Wire Wire Line
	3552 7041 3554 7041
Wire Wire Line
	3554 7041 3554 7048
Wire Wire Line
	3152 6947 3152 7039
Wire Wire Line
	3152 7039 3552 7039
Wire Wire Line
	3552 7039 3552 7041
Wire Wire Line
	3552 6947 3552 7039
Connection ~ 3552 7039
$Comp
L power:GND #PWR0101
U 1 1
P 3554 7048
F 0 "#PWR0101" H 3554 6798 50  0001 C CNN
F 1 "GND" H 3559 6875 50  0000 C CNN
F 2 "" H 3554 7048 50  0001 C CNN
F 3 "" H 3554 7048 50  0001 C CNN
	1    3554 7048
	1    0    0    -1  
$EndComp
$Comp
L Device:C C6
U 1 1
P 3349 6399
F 0 "C6" H 3199 6499 50  0000 L CNN
F 1 "0.1mF" H 3099 6299 50  0000 L CNN
F 2 "Capacitor_THT:C_Disc_D3.0mm_W1.6mm_P2.50mm" H 3387 6249 50  0001 C CNN
F 3 "~" H 3349 6399 50  0001 C CNN
	1    3349 6399
	0    1    1    0   
$EndComp
Wire Wire Line
	3552 6797 3571 6797
Wire Wire Line
	3499 6399 3571 6399
Wire Wire Line
	3571 6399 3571 6797
Connection ~ 3571 6797
Wire Wire Line
	3571 6797 4152 6797
Wire Wire Line
	3102 6798 3102 6797
Wire Wire Line
	3102 6399 3199 6399
Connection ~ 3102 6797
Wire Wire Line
	3102 6797 3102 6399
Wire Wire Line
	4400 5300 4400 6797
Wire Wire Line
	4400 6797 4152 6797
Connection ~ 4152 6797
Wire Notes Line
	3623 6182 3623 7073
Wire Notes Line
	3623 7073 3143 7073
Wire Notes Line
	3143 7073 3143 6185
Wire Notes Line
	4550 7316 2850 7316
Wire Notes Line
	2850 7316 2850 7155
Wire Notes Line
	4550 6350 4550 7316
Wire Wire Line
	5350 3800 5700 3800
Wire Wire Line
	5600 3700 6700 3700
Connection ~ 5700 3800
Wire Wire Line
	5700 3800 6250 3800
Text Notes 5650 6261 0    150  ~ 30
Shield MKR wifi 1010
Wire Wire Line
	5700 2950 5700 3800
$EndSCHEMATC
